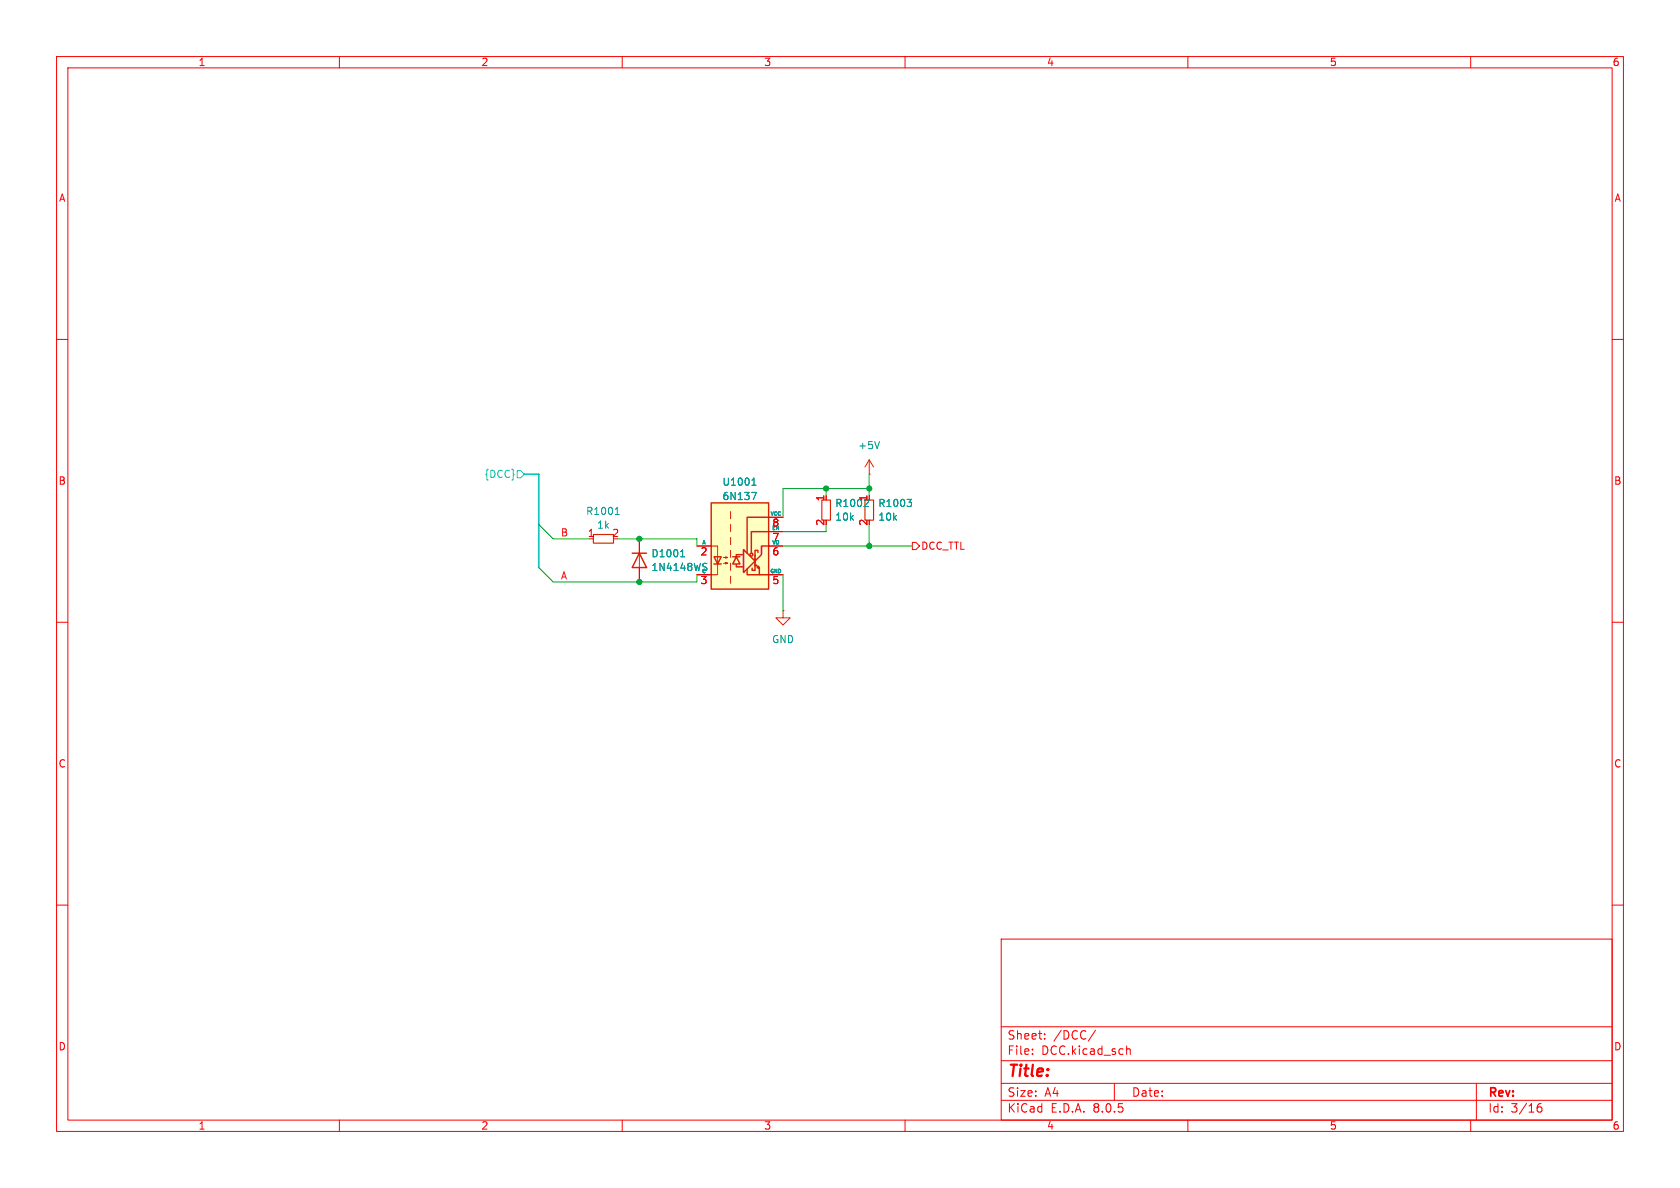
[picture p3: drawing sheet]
<svg xmlns="http://www.w3.org/2000/svg" width="297mm" height="210mm" viewBox="0 0 297 210" stroke-linecap="round" stroke-linejoin="round" font-family="sans-serif">
<g fill="none" stroke="#f90000" stroke-width=".18">
<path d="M10 10h277v190h-277zM12 12h273v186h-273zM60 10v2M110 10v2M160 10v2M210 10v2M260 10v2M10 60h2M285 60h2M10 110h2M285 110h2M10 160h2"/>
<path d="M285 160h2M177 166h108v32h-108zM60 198v2M110 198v2M160 198v2M177 194.5h108M177 191.5h108M177 187.5h108M177 181.5h108M182.5 186.3v.1M182.5 185.5v.1M184.7 183.6v.1"/>
<path d="M184.7 182.8v.1M193.7 182.1l-1.3 2M197 191.5v3M199.2 184.9v1.5M199.2 185.5l.2-.1 .3 .1 .1 .9M210 198v2M260 198v2M261 191.5v6.5M271.7 196l.3-.3h.5l.1 .3v.3l-.3 .3h-.3l-.3-.3M272.5 195.1a.6 .6 0 0 0-.8 .6"/>
</g>
<path d="M145.3 88.4h1.5v3.5h-1.5zM152.9 88.4h1.5v3.5h-1.5z" fill="none" stroke="#d72100" stroke-width=".2"/>
<path d="M120.3 98.4h.7M120.4 97.5l.3-.3v1.2M153.5 88.8l-.8 .7h.8M160.4 88.3h.7l-.4 .5M160.9 88.8l.2 .2v.3l-.2 .2" fill="none" stroke="#00a0a0" stroke-width=".18"/>
<path d="M113 97.8v2.5M153.7 81.3l-.8 1.3M153.7 81.3v2.5M153.7 81.3l.7 1.3M138.4 108v1.2h1.3l-1.3 1.3-1.2-1.3h1.2" fill="none" stroke="#d72100" stroke-width=".18"/>
<path d="M113 95.3v2.5M153.7 83.8h.1M113 100.3v2.6M138.4 108h.1" fill="none" stroke="#df0000" stroke-width=".18"/>
<path d="M155.5 78l-.4 1.3M124.5 99.6h.5M124.5 100.2l.4 .2 .1 .2-.2 .2" fill="none" stroke="#008e8e" stroke-width=".18"/>
<path d="M111.8 97.8h2.5M113 97.8l1.3 2.5h-2.5z" fill="none" stroke="#d72100" stroke-width=".25"/>
<path d="M125.7 88.9h10.2v15.2h-10.2z" fill="#ffffc2"/>
<g fill="none" stroke="#d72100" stroke-width=".25">
<path d="M125.7 88.9h10.2v15.2h-10.2zM126.2 98.4h1.3l-.6 1.3zM126.2 99.7h1.3M129.5 98.4h1.3M130.2 99.8v.4h1.2M130.2 98.4l.6 1.3h-1.3zM131.3 98h-1.1v.4M131.4 97.2l2.1 2-2.1 2zM133.5 99.8v1h-.5v-.3M133.5 99.7l.7 .8-.1-.4-.2 .2 .3 .2v1.1M133.5 98.2v1.9M134 97.7v-.4h-.5v1"/>
<path d="M135.9 91.4h-3.8v6.4M135.9 94h-3.1v3.8M135.9 96.5h-1.3v1.5l-1 1.1M132.1 100.6v1h3.8"/>
<circle cx="132.8" cy="98" r=".25"/>
</g>
<path d="M125.7 96.5h1.2v5.1h-1.2M127.9 99.6h.8l-.4 .1v-.3l.4 .2M127.9 98.6h.8l-.4 .1v-.3l.4 .2M129.2 90.4v1.3M129.2 92.7v1.3M129.2 95v1.3M129.2 97.3v1.3M129.2 99.6v1.2M129.2 101.9v1.2" fill="none" stroke="#d72100" stroke-width=".18"/>
<path d="M113 95.3v2.5M123.2 96.5h2.5M135.9 96.5h2.5M135.9 94h2.5M135.9 91.4h2.5M113 100.3v2.6M123.2 101.6h2.5M135.9 101.6h2.5" fill="none" stroke="#df0000" stroke-width=".18"/>
<path d="M108.8 90.9h.7M108.9 90l.2-.3v1.2M120.3 98.4h.7M120.4 97.5l.3-.3v1.2M132.9 85.8h.8M133 84.8l.3-.3v1.3M153.5 88.8l-.8 .7h.8M160.4 88.3h.7l-.4 .5M160.9 88.8l.2 .2v.3l-.2 .2" fill="none" stroke="#00a0a0" stroke-width=".18"/>
<path d="M124.5 99.6h.5M132.9 87h.8l-.5 1.3M124.5 100.2l.4 .2 .1 .2-.2 .2" fill="none" stroke="#008e8e" stroke-width=".18"/>
<path d="M104.9 94.5h3.6v1.5h-3.6z" fill="none" stroke="#d72100" stroke-width=".2"/>
<path d="M91.4 83.2h.7l.6 .6-.6 .7h-.7z" fill="none" stroke="#00c8ff" stroke-width=".18"/>
<path d="M161.3 95.9h.6l.7 .6-.7 .7h-.6z" fill="none" stroke="#eb000a" stroke-width=".18"/>
<path d="M92.7 83.8h2.5v16.5" fill="none" stroke="#00c8ff" stroke-width=".3"/>
<path d="M95.2 92.7l2.6 2.6h6.3M109.2 95.3h14v1.2M138.4 96.5h22.9M146 86.4v1.2M146 92.7v1.3h-7.6M153.7 83.8v3.8M153.7 92.7v3.8M153.7 86.4h-15.3v5M95.2 100.3l2.6 2.6h25.4v-1.3M138.4 101.6v6.4" fill="none" stroke="#00b200" stroke-width=".18"/>
<g fill="#00a400" stroke="#00a400" stroke-width=".18">
<circle cx="153.7" cy="96.5" r=".46"/>
<circle cx="146" cy="86.4" r=".46"/>
<circle cx="113" cy="102.9" r=".46"/>
<circle cx="113" cy="95.3" r=".46"/>
<circle cx="153.7" cy="86.4" r=".46"/>
</g>
<text font-size="2.8" fill="#f90000" x="178" y="190.9">Title:</text>
<g font-size="2.1" fill="#f90000">
<text x="178" y="184">Sheet:</text>
<text x="186.2" y="184">/DCC/</text>
<text x="178" y="186.7">File:</text>
<text x="184.1" y="186.7">DCC.kicad_sch</text>
<text x="178" y="196.9">KiCad</text>
<text x="178" y="194.1">Size:</text>
<text x="184.7" y="194.1">A4</text>
<text x="185.7" y="196.9">E.D.A.</text>
<text x="193.3" y="196.9">8.0.5</text>
<text x="200" y="194.1">Date:</text>
<text x="263" y="194.3">Rev:</text>
<text x="263" y="196.9">Id:</text>
<text x="267.1" y="196.9">3/16</text>
</g>
<g font-size="1.8" fill="#f90000">
<text x="35" y="11.9">1</text>
<text x="85" y="11.9">2</text>
<text x="135" y="11.9">3</text>
<text x="185" y="11.9">4</text>
<text x="235" y="11.9">5</text>
<text x="285" y="11.9">6</text>
<text x="10.3" y="35.9">A</text>
<text x="285.3" y="35.9">A</text>
<text x="10.3" y="85.9">B</text>
<text x="285.3" y="85.9">B</text>
<text x="10.3" y="135.9">C</text>
<text x="285.3" y="135.9">C</text>
<text x="10.3" y="185.9">D</text>
<text x="285.3" y="185.9">D</text>
<text x="35" y="199.9">1</text>
<text x="85" y="199.9">2</text>
<text x="135" y="199.9">3</text>
<text x="185" y="199.9">4</text>
<text x="235" y="199.9">5</text>
<text x="285" y="199.9">6</text>
</g>
<g font-size="1.8" fill="#008e8e">
<text x="151.6" y="79.6">+5V</text>
<text x="127.6" y="88.6">6N137</text>
<text x="105.5" y="93.7">1k</text>
<text x="147.6" y="92.2">10k</text>
<text x="155.2" y="92.2">10k</text>
<text x="115.1" y="101.1">1N4148WS</text>
<text x="136.4" y="113.9">GND</text>
</g>
<text font-size="1.8" fill="#00c8ff" x="85.5" y="84.7">{DCC}</text>
<g font-size="1.8" fill="#00a0a0">
<text x="127.6" y="86.1">U1001</text>
<text x="147.6" y="89.8">R1002</text>
<text x="155.2" y="89.8">R1003</text>
<text x="103.5" y="91.2">R1001</text>
<text x="115.1" y="98.7">D1001</text>
</g>
<g font-size="1.8" fill="#e70000">
<text x="145.8" y="88.7" transform="rotate(-90 145.8 88.7)">1</text>
<text x="153.4" y="88.7" transform="rotate(-90 153.4 88.7)">1</text>
<text x="103.8" y="95">1</text>
<text x="108.1" y="95">2</text>
<text x="136.5" y="96">7</text>
<text x="136.5" y="93.4">8</text>
<text x="145.8" y="93" transform="rotate(-90 145.8 93)">2</text>
<text x="153.4" y="93" transform="rotate(-90 153.4 93)">2</text>
<text x="123.8" y="98.5">2</text>
<text x="136.5" y="98.5">6</text>
<text x="123.8" y="103.6">3</text>
<text x="136.5" y="103.6">5</text>
</g>
<g font-size="1.8" fill="#f70b18">
<text x="99.1" y="94.9">B</text>
<text x="99.1" y="102.5">A</text>
</g>
<text font-size="1.8" fill="#eb000a" x="162.8" y="97.4">DCC_TTL</text>
<g font-size=".9" fill="#00a0a0">
<text x="136.1" y="91.2">VCC</text>
<text x="124" y="101.3">C</text>
<text x="124" y="96.3">A</text>
<text x="136" y="101.3">GND</text>
<text x="136.4" y="96.3">VO</text>
</g>
<text font-size=".9" fill="#e70000" x="136.4" y="93.7">EN</text>
</svg>
